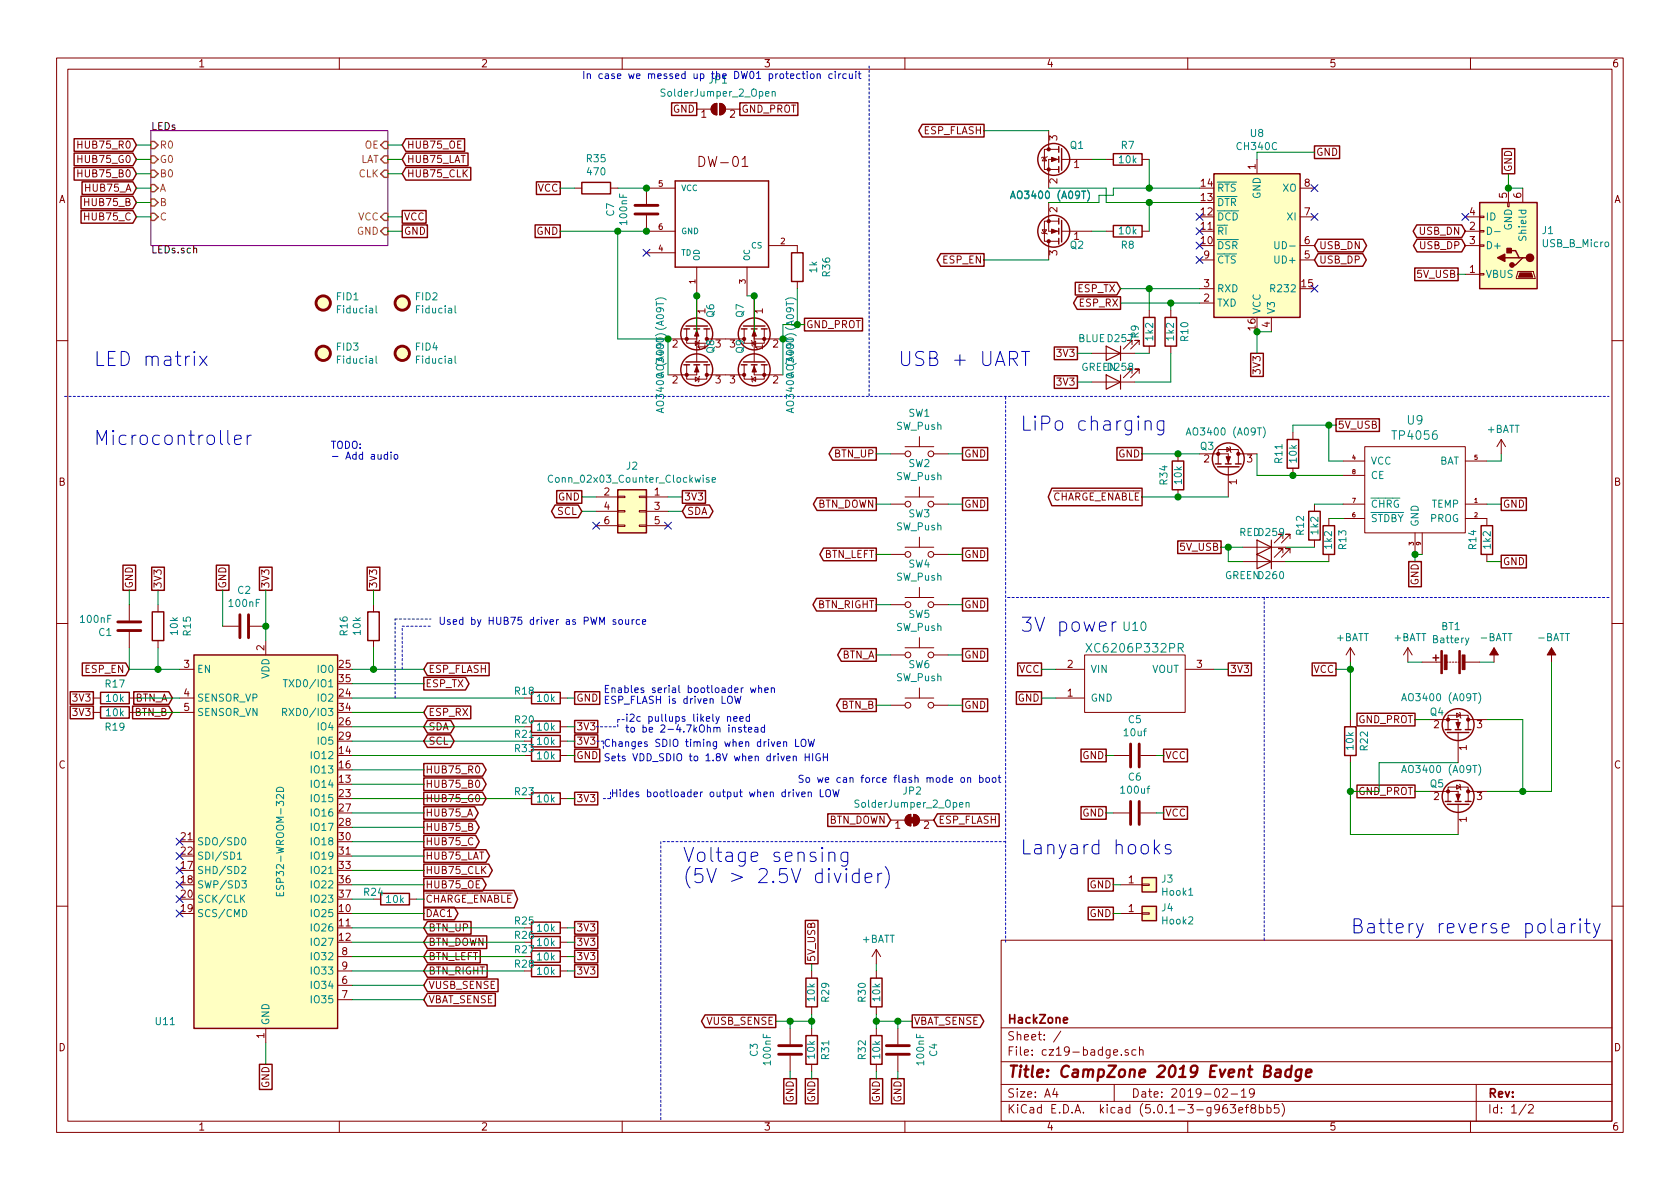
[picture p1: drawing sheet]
EESchema Schematic File Version 4
LIBS:cz19-badge-cache
EELAYER 26 0
EELAYER END
$Descr A4 11693 8268
encoding utf-8
Sheet 1 2
Title "CampZone 2019 Event Badge"
Date "2019-02-19"
Rev ""
Comp "HackZone"
Comment1 ""
Comment2 ""
Comment3 ""
Comment4 ""
$EndDescr
$Comp
L RF_Module:ESP32-WROOM-32D U11
U 1 1
P 1850 5850
F 0 "U11" H 1150 4600 50  0000 C CNN
F 1 "ESP32-WROOM-32D" V 1950 5850 50  0000 C CNN
F 2 "RF_Module:ESP32-WROOM-32" H 1850 4350 50  0001 C CNN
F 3 "https://www.espressif.com/sites/default/files/documentation/esp32-wroom-32d_esp32-wroom-32u_datasheet_en.pdf" H 1550 5900 50  0001 C CNN
	1    1850 5850
	1    0    0    -1  
$EndComp
Text GLabel 1850 4100 1    50   UnSpc ~ 0
3V3
Text GLabel 1850 7400 3    50   UnSpc ~ 0
GND
Wire Wire Line
	1850 7400 1850 7250
$Comp
L Device:R R15
U 1 1
P 1100 4350
F 0 "R15" V 893 4350 50  0000 C CNN
F 1 "10k" V 984 4350 50  0000 C CNN
F 2 "Resistor_SMD:R_0603_1608Metric" V 1030 4350 50  0001 C CNN
F 3 "~" H 1100 4350 50  0001 C CNN
	1    1100 4350
	-1   0    0    1   
$EndComp
Text GLabel 2950 4650 2    50   Input ~ 0
ESP_FLASH
$Comp
L Device:R R16
U 1 1
P 2600 4350
F 0 "R16" V 2393 4350 50  0000 C CNN
F 1 "10k" V 2484 4350 50  0000 C CNN
F 2 "Resistor_SMD:R_0603_1608Metric" V 2530 4350 50  0001 C CNN
F 3 "~" H 2600 4350 50  0001 C CNN
	1    2600 4350
	1    0    0    -1  
$EndComp
Wire Wire Line
	2600 4500 2600 4650
Connection ~ 2600 4650
Wire Wire Line
	2600 4650 2450 4650
Wire Wire Line
	1850 4100 1850 4350
Text GLabel 1100 4100 1    50   UnSpc ~ 0
3V3
Text GLabel 2600 4100 1    50   UnSpc ~ 0
3V3
Text GLabel 900  4650 0    50   Input ~ 0
ESP_EN
Wire Wire Line
	1100 4500 1100 4650
Connection ~ 1100 4650
Wire Wire Line
	1100 4650 1250 4650
$Comp
L Device:R R18
U 1 1
P 3800 4850
F 0 "R18" V 3750 4700 50  0000 C CNN
F 1 "10k" V 3800 4850 50  0000 C CNN
F 2 "Resistor_SMD:R_0603_1608Metric" V 3730 4850 50  0001 C CNN
F 3 "~" H 3800 4850 50  0001 C CNN
	1    3800 4850
	0    1    1    0   
$EndComp
Text GLabel 4000 4850 2    50   UnSpc ~ 0
GND
Wire Wire Line
	4000 4850 3950 4850
Text GLabel 2950 4750 2    50   Output ~ 0
ESP_TX
Text GLabel 2950 4950 2    50   Input ~ 0
ESP_RX
Wire Wire Line
	2950 4750 2450 4750
Wire Wire Line
	2450 4950 2950 4950
Text Notes 4250 5550 0    50   ~ 0
Hides bootloader output when driven LOW
Text Notes 4200 5200 0    50   ~ 0
Changes SDIO timing when driven LOW
Text Notes 4200 4900 0    50   ~ 0
Enables serial bootloader when\nESP_FLASH is driven LOW
$Comp
L Interface_USB:CH340G U8
U 1 1
P 8750 1700
F 0 "U8" H 8750 922 50  0000 C CNN
F 1 "CH340C" H 8750 1013 50  0000 C CNN
F 2 "Package_SO:SOIC-16_3.9x9.9mm_P1.27mm" H 8800 1150 50  0001 L CNN
F 3 "https://www.mpja.com/download/35227cpdata.pdf" H 8400 2500 50  0001 C CNN
	1    8750 1700
	-1   0    0    1   
$EndComp
NoConn ~ 9150 1300
NoConn ~ 9150 1500
Text GLabel 7800 2000 0    50   Input ~ 0
ESP_TX
Text GLabel 7800 2100 0    50   Output ~ 0
ESP_RX
Wire Wire Line
	8350 2000 8000 2000
Wire Wire Line
	7800 2100 8150 2100
Text GLabel 6850 1800 0    50   Output ~ 0
ESP_EN
Text GLabel 6850 900  0    50   Output ~ 0
ESP_FLASH
NoConn ~ 8350 1800
NoConn ~ 8350 1700
NoConn ~ 8350 1600
NoConn ~ 8350 1500
NoConn ~ 9150 2000
Wire Wire Line
	8850 2300 8750 2300
Text GLabel 8750 2450 3    50   UnSpc ~ 0
3V3
Wire Wire Line
	8750 2450 8750 2300
Connection ~ 8750 2300
$Comp
L Connector:USB_B_Micro J1
U 1 1
P 10500 1700
F 0 "J1" H 10271 1598 50  0000 R CNN
F 1 "USB_B_Micro" H 10271 1689 50  0000 R CNN
F 2 "Connector_USB:USB_Micro-B_Molex_47346-0001" H 10650 1650 50  0001 C CNN
F 3 "https://mouser.com/datasheet/2/276/0473460001_IO_CONNECTORS-229243.pdf" H 10650 1650 50  0001 C CNN
	1    10500 1700
	-1   0    0    1   
$EndComp
NoConn ~ 10200 1500
Text GLabel 10150 1900 0    50   UnSpc ~ 0
5V_USB
Wire Wire Line
	10150 1900 10200 1900
Wire Wire Line
	10600 1300 10500 1300
Text GLabel 10500 1200 1    50   UnSpc ~ 0
GND
Wire Wire Line
	10500 1200 10500 1300
Connection ~ 10500 1300
$Comp
L Device:R R7
U 1 1
P 7850 1100
F 0 "R7" V 7750 1100 50  0000 C CNN
F 1 "10k" V 7850 1100 50  0000 C CNN
F 2 "Resistor_SMD:R_0603_1608Metric" V 7780 1100 50  0001 C CNN
F 3 "~" H 7850 1100 50  0001 C CNN
	1    7850 1100
	0    1    1    0   
$EndComp
$Comp
L Device:R R8
U 1 1
P 7850 1600
F 0 "R8" V 7750 1600 50  0000 C CNN
F 1 "10k" V 7850 1600 50  0000 C CNN
F 2 "Resistor_SMD:R_0603_1608Metric" V 7780 1600 50  0001 C CNN
F 3 "~" H 7850 1600 50  0001 C CNN
	1    7850 1600
	0    -1   -1   0   
$EndComp
Wire Wire Line
	7700 1600 7600 1600
Wire Wire Line
	7600 1100 7700 1100
Wire Wire Line
	8000 1300 8000 1100
Wire Wire Line
	8000 1300 7750 1300
Wire Wire Line
	7750 1300 7750 1350
Wire Wire Line
	7750 1350 7650 1350
Wire Wire Line
	7650 1350 7650 1400
Connection ~ 8000 1300
Wire Wire Line
	7700 1300 7700 1400
Wire Wire Line
	7700 1400 8000 1400
Wire Wire Line
	8000 1400 8000 1600
Connection ~ 8000 1400
Wire Wire Line
	8000 1400 8350 1400
Wire Wire Line
	8000 1300 8350 1300
Text GLabel 7250 4650 0    50   UnSpc ~ 0
VCC
Wire Wire Line
	7250 4650 7350 4650
Text GLabel 8550 4650 2    50   UnSpc ~ 0
3V3
Text GLabel 7250 4850 0    50   UnSpc ~ 0
GND
Wire Wire Line
	2600 4100 2600 4200
$Comp
L Device:C C1
U 1 1
P 900 4350
F 0 "C1" H 1015 4396 50  0000 L CNN
F 1 "100nF" H 1015 4305 50  0000 L CNN
F 2 "Capacitor_SMD:C_0603_1608Metric" H 938 4200 50  0001 C CNN
F 3 "~" H 900 4350 50  0001 C CNN
	1    900  4350
	-1   0    0    1   
$EndComp
Wire Wire Line
	900  4500 900  4650
Text GLabel 900  4100 1    50   UnSpc ~ 0
GND
Wire Wire Line
	900  4100 900  4200
$Comp
L Device:C C2
U 1 1
P 1700 4350
F 0 "C2" V 1448 4350 50  0000 C CNN
F 1 "100nF" V 1539 4350 50  0000 C CNN
F 2 "Capacitor_SMD:C_0603_1608Metric" H 1738 4200 50  0001 C CNN
F 3 "~" H 1700 4350 50  0001 C CNN
	1    1700 4350
	0    1    1    0   
$EndComp
Connection ~ 1850 4350
Wire Wire Line
	1850 4350 1850 4450
Text GLabel 1550 4100 1    50   UnSpc ~ 0
GND
Wire Wire Line
	1550 4100 1550 4350
$Comp
L Transistor_FET:DMN2050L Q1
U 1 1
P 7400 1100
F 0 "Q1" H 7250 1200 50  0000 L CNN
F 1 "AO3400 (A09T)" H 7200 850 50  0000 L CNN
F 2 "Package_TO_SOT_SMD:SOT-23" H 7600 1025 50  0001 L CIN
F 3 "http://www.aosmd.com/pdfs/datasheet/ao3400.pdf" H 7400 1100 50  0001 L CNN
	1    7400 1100
	-1   0    0    -1  
$EndComp
Wire Wire Line
	7300 1300 7700 1300
$Comp
L Transistor_FET:DMN2050L Q2
U 1 1
P 7400 1600
F 0 "Q2" H 7250 1700 50  0000 L CNN
F 1 "AO3400 (A09T)" H 7200 1350 50  0000 L CNN
F 2 "Package_TO_SOT_SMD:SOT-23" H 7600 1525 50  0001 L CIN
F 3 "http://www.aosmd.com/pdfs/datasheet/ao3400.pdf" H 7400 1600 50  0001 L CNN
	1    7400 1600
	-1   0    0    1   
$EndComp
Wire Wire Line
	7300 1400 7650 1400
$Comp
L power:+BATT #PWR02
U 1 1
P 9400 4600
F 0 "#PWR02" H 9400 4450 50  0001 C CNN
F 1 "+BATT" H 9415 4773 50  0000 C CNN
F 2 "" H 9400 4600 50  0001 C CNN
F 3 "" H 9400 4600 50  0001 C CNN
	1    9400 4600
	1    0    0    -1  
$EndComp
$Comp
L power:-BATT #PWR05
U 1 1
P 10800 4600
F 0 "#PWR05" H 10800 4450 50  0001 C CNN
F 1 "-BATT" H 10815 4773 50  0000 C CNN
F 2 "" H 10800 4600 50  0001 C CNN
F 3 "" H 10800 4600 50  0001 C CNN
	1    10800 4600
	1    0    0    -1  
$EndComp
$Comp
L Transistor_FET:DMN2050L Q5
U 1 1
P 10150 5600
F 0 "Q5" V 10300 5400 50  0000 L CNN
F 1 "AO3400 (A09T)" V 10400 5200 50  0000 L CNN
F 2 "Package_TO_SOT_SMD:SOT-23" H 10350 5525 50  0001 L CIN
F 3 "http://www.aosmd.com/pdfs/datasheet/ao3400.pdf" H 10150 5600 50  0001 L CNN
	1    10150 5600
	0    1    -1   0   
$EndComp
Text GLabel 9850 5000 0    50   UnSpc ~ 0
GND_PROT
$Comp
L Transistor_FET:DMN2050L Q4
U 1 1
P 10150 5100
F 0 "Q4" V 10300 4900 50  0000 L CNN
F 1 "AO3400 (A09T)" V 10400 4700 50  0000 L CNN
F 2 "Package_TO_SOT_SMD:SOT-23" H 10350 5025 50  0001 L CIN
F 3 "http://www.aosmd.com/pdfs/datasheet/ao3400.pdf" H 10150 5100 50  0001 L CNN
	1    10150 5100
	0    1    -1   0   
$EndComp
Text GLabel 9850 5500 0    50   UnSpc ~ 0
GND_PROT
Wire Wire Line
	10350 5000 10600 5000
Wire Wire Line
	10600 5000 10600 5500
Wire Wire Line
	10600 5500 10800 5500
Wire Wire Line
	10600 5500 10350 5500
Connection ~ 10600 5500
Wire Wire Line
	9950 5000 9850 5000
Wire Wire Line
	9950 5500 9850 5500
Wire Wire Line
	10150 5300 9600 5300
Wire Wire Line
	9600 5300 9600 5500
Wire Wire Line
	9600 5500 9400 5500
Wire Wire Line
	9400 5500 9400 5800
Wire Wire Line
	10150 5800 9400 5800
Text GLabel 9300 4650 0    50   UnSpc ~ 0
VCC
$Comp
L Device:R R22
U 1 1
P 9400 5150
F 0 "R22" V 9300 5150 50  0000 C CNN
F 1 "10k" V 9400 5150 50  0000 C CNN
F 2 "Resistor_SMD:R_0603_1608Metric" V 9330 5150 50  0001 C CNN
F 3 "~" H 9400 5150 50  0001 C CNN
	1    9400 5150
	-1   0    0    1   
$EndComp
Wire Wire Line
	9300 4650 9400 4650
Wire Wire Line
	9400 4650 9400 4600
Connection ~ 9400 4650
Wire Wire Line
	10800 4600 10800 5500
Wire Wire Line
	9400 5300 9400 5500
Connection ~ 9400 5500
Wire Wire Line
	9400 4650 9400 5000
NoConn ~ 1250 5850
NoConn ~ 1250 5950
NoConn ~ 1250 6050
NoConn ~ 1250 6150
NoConn ~ 1250 6250
NoConn ~ 1250 6350
Wire Notes Line
	6050 450  6050 2750
Wire Notes Line
	7000 6550 7000 2750
Wire Notes Line
	11200 4150 7000 4150
Wire Notes Line
	450  2750 11200 2750
Text Notes 650  2550 0    98   ~ 0
LED matrix
Text Notes 6250 2550 0    98   ~ 0
USB + UART
Text Notes 7100 4400 0    98   ~ 0
3V power
Text Notes 9400 6500 0    98   ~ 0
Battery reverse polarity
Text Notes 650  3100 0    98   ~ 0
Microcontroller
Wire Wire Line
	1100 4100 1100 4200
Wire Wire Line
	900  4650 1100 4650
Wire Wire Line
	2600 4650 2950 4650
$Comp
L Device:Battery BT1
U 1 1
P 10100 4600
F 0 "BT1" V 10345 4600 50  0000 C CNN
F 1 "Battery" V 10254 4600 50  0000 C CNN
F 2 "LiPoHolder:BatteryHolder_Keystone_1042_1x18650" V 10100 4660 50  0001 C CNN
F 3 "~" V 10100 4660 50  0001 C CNN
	1    10100 4600
	0    -1   -1   0   
$EndComp
$Comp
L power:+BATT #PWR03
U 1 1
P 9800 4600
F 0 "#PWR03" H 9800 4450 50  0001 C CNN
F 1 "+BATT" H 9815 4773 50  0000 C CNN
F 2 "" H 9800 4600 50  0001 C CNN
F 3 "" H 9800 4600 50  0001 C CNN
	1    9800 4600
	1    0    0    -1  
$EndComp
$Comp
L power:-BATT #PWR04
U 1 1
P 10400 4600
F 0 "#PWR04" H 10400 4450 50  0001 C CNN
F 1 "-BATT" H 10415 4773 50  0000 C CNN
F 2 "" H 10400 4600 50  0001 C CNN
F 3 "" H 10400 4600 50  0001 C CNN
	1    10400 4600
	1    0    0    -1  
$EndComp
Wire Wire Line
	10400 4600 10300 4600
Wire Wire Line
	9900 4600 9800 4600
Text GLabel 10200 1600 0    50   BiDi ~ 0
USB_DN
Text GLabel 10200 1700 0    50   BiDi ~ 0
USB_DP
Text GLabel 9150 1700 2    50   BiDi ~ 0
USB_DN
Text GLabel 9150 1800 2    50   BiDi ~ 0
USB_DP
Text Notes 2300 3200 0    50   ~ 0
TODO:\n- Add audio
$Comp
L tp4056:TP4056 U9
U 1 1
P 9850 3450
F 0 "U9" H 9850 3987 60  0000 C CNN
F 1 "TP4056" H 9850 3881 60  0000 C CNN
F 2 "Package_SO:SOIC-8-1EP_3.9x4.9mm_P1.27mm_EP2.35x2.35mm" H 9850 3450 60  0001 C CNN
F 3 "https://dlnmh9ip6v2uc.cloudfront.net/datasheets/Prototyping/TP4056.pdf" H 9850 3450 60  0001 C CNN
	1    9850 3450
	1    0    0    -1  
$EndComp
Text GLabel 10450 3500 2    50   UnSpc ~ 0
GND
Wire Wire Line
	10450 3500 10350 3500
$Comp
L Device:R R14
U 1 1
P 10350 3750
F 0 "R14" V 10250 3750 50  0000 C CNN
F 1 "1k2" V 10350 3750 50  0000 C CNN
F 2 "Resistor_SMD:R_0603_1608Metric" V 10280 3750 50  0001 C CNN
F 3 "~" H 10350 3750 50  0001 C CNN
	1    10350 3750
	1    0    0    -1  
$EndComp
Text GLabel 10450 3900 2    50   UnSpc ~ 0
GND
Wire Wire Line
	10450 3900 10350 3900
$Comp
L power:+BATT #PWR01
U 1 1
P 10450 3150
F 0 "#PWR01" H 10450 3000 50  0001 C CNN
F 1 "+BATT" H 10465 3323 50  0000 C CNN
F 2 "" H 10450 3150 50  0001 C CNN
F 3 "" H 10450 3150 50  0001 C CNN
	1    10450 3150
	1    0    0    -1  
$EndComp
Wire Wire Line
	10450 3200 10350 3200
Text GLabel 9300 2950 2    50   UnSpc ~ 0
5V_USB
Wire Wire Line
	9250 3200 9350 3200
$Comp
L Device:LED D259
U 1 1
P 8800 3800
F 0 "D259" H 8750 3700 50  0000 C CNN
F 1 "RED" H 8900 3700 50  0000 C CNN
F 2 "LED_SMD:LED_0603_1608Metric" H 8800 3800 50  0001 C CNN
F 3 "~" H 8800 3800 50  0001 C CNN
	1    8800 3800
	-1   0    0    1   
$EndComp
$Comp
L Device:LED D260
U 1 1
P 8800 3900
F 0 "D260" H 8750 4000 50  0000 C CNN
F 1 "GREEN" H 8950 4000 50  0000 C CNN
F 2 "LED_SMD:LED_0603_1608Metric" H 8800 3900 50  0001 C CNN
F 3 "~" H 8800 3900 50  0001 C CNN
	1    8800 3900
	-1   0    0    1   
$EndComp
Wire Wire Line
	9250 3600 9350 3600
Wire Wire Line
	10450 3150 10450 3200
$Comp
L Device:R R13
U 1 1
P 9250 3750
F 0 "R13" V 9150 3750 50  0000 C CNN
F 1 "1k2" V 9250 3750 50  0000 C CNN
F 2 "Resistor_SMD:R_0603_1608Metric" V 9180 3750 50  0001 C CNN
F 3 "~" H 9250 3750 50  0001 C CNN
	1    9250 3750
	-1   0    0    -1  
$EndComp
$Comp
L Device:R R12
U 1 1
P 9150 3650
F 0 "R12" V 9050 3650 50  0000 C CNN
F 1 "1k2" V 9150 3650 50  0000 C CNN
F 2 "Resistor_SMD:R_0603_1608Metric" V 9080 3650 50  0001 C CNN
F 3 "~" H 9150 3650 50  0001 C CNN
	1    9150 3650
	1    0    0    -1  
$EndComp
Wire Wire Line
	9150 3500 9350 3500
Wire Wire Line
	8950 3800 9150 3800
Wire Wire Line
	9250 3900 8950 3900
Text GLabel 8500 3800 0    50   UnSpc ~ 0
5V_USB
Wire Wire Line
	8550 3800 8550 3900
Wire Wire Line
	8550 3900 8650 3900
Wire Wire Line
	8550 3800 8650 3800
Wire Wire Line
	8500 3800 8550 3800
Connection ~ 8550 3800
$Comp
L Device:R R11
U 1 1
P 9000 3150
F 0 "R11" V 8900 3150 50  0000 C CNN
F 1 "10k" V 9000 3150 50  0000 C CNN
F 2 "Resistor_SMD:R_0603_1608Metric" V 8930 3150 50  0001 C CNN
F 3 "~" H 9000 3150 50  0001 C CNN
	1    9000 3150
	1    0    0    -1  
$EndComp
Wire Wire Line
	9350 3300 9000 3300
Wire Wire Line
	9000 3000 9000 2950
Wire Wire Line
	9250 2950 9300 2950
Wire Wire Line
	9250 2950 9250 3200
Text GLabel 7950 3150 0    50   UnSpc ~ 0
GND
$Comp
L Transistor_FET:DMN2050L Q3
U 1 1
P 8550 3250
F 0 "Q3" V 8700 3050 50  0000 L CNN
F 1 "AO3400 (A09T)" V 8800 2950 50  0000 L CNN
F 2 "Package_TO_SOT_SMD:SOT-23" H 8750 3175 50  0001 L CIN
F 3 "http://www.aosmd.com/pdfs/datasheet/ao3400.pdf" H 8550 3250 50  0001 L CNN
	1    8550 3250
	0    1    -1   0   
$EndComp
Wire Wire Line
	8350 3150 8200 3150
Wire Wire Line
	9000 2950 9250 2950
Connection ~ 9250 2950
Wire Wire Line
	8750 3150 8750 3300
Wire Wire Line
	8750 3300 9000 3300
Connection ~ 9000 3300
Text GLabel 2950 6250 2    50   Output ~ 0
~CHARGE_ENABLE
$Comp
L Device:R R24
U 1 1
P 2750 6250
F 0 "R24" V 2700 6100 50  0000 C CNN
F 1 "10k" V 2750 6250 50  0000 C CNN
F 2 "Resistor_SMD:R_0603_1608Metric" V 2680 6250 50  0001 C CNN
F 3 "~" H 2750 6250 50  0001 C CNN
	1    2750 6250
	0    1    1    0   
$EndComp
Wire Wire Line
	2950 6250 2900 6250
Wire Wire Line
	2600 6250 2450 6250
Text GLabel 7950 3450 0    50   Output ~ 0
~CHARGE_ENABLE
Wire Wire Line
	7950 3450 8200 3450
Text Notes 7100 3000 0    98   ~ 0
LiPo charging
Wire Notes Line
	8800 4150 8800 6550
Text GLabel 2950 6850 2    50   Input ~ 0
VUSB_SENSE
Text GLabel 2950 6950 2    50   Input ~ 0
VBAT_SENSE
Wire Wire Line
	2450 6850 2950 6850
Wire Wire Line
	2950 6950 2450 6950
Text GLabel 5400 7100 0    50   Output ~ 0
VUSB_SENSE
Text GLabel 5650 6700 1    50   UnSpc ~ 0
5V_USB
$Comp
L Device:R R29
U 1 1
P 5650 6900
F 0 "R29" V 5550 6900 50  0000 C CNN
F 1 "10k" V 5650 6900 50  0000 C CNN
F 2 "Resistor_SMD:R_0603_1608Metric" V 5580 6900 50  0001 C CNN
F 3 "~" H 5650 6900 50  0001 C CNN
	1    5650 6900
	-1   0    0    1   
$EndComp
$Comp
L Device:R R31
U 1 1
P 5650 7300
F 0 "R31" V 5550 7300 50  0000 C CNN
F 1 "10k" V 5650 7300 50  0000 C CNN
F 2 "Resistor_SMD:R_0603_1608Metric" V 5580 7300 50  0001 C CNN
F 3 "~" H 5650 7300 50  0001 C CNN
	1    5650 7300
	-1   0    0    1   
$EndComp
Wire Wire Line
	5650 7050 5650 7100
Wire Wire Line
	5400 7100 5500 7100
Connection ~ 5650 7100
Wire Wire Line
	5650 7100 5650 7150
Text GLabel 5650 7500 3    50   UnSpc ~ 0
GND
Text GLabel 5500 7500 3    50   UnSpc ~ 0
GND
Wire Wire Line
	5650 7500 5650 7450
$Comp
L Device:C C3
U 1 1
P 5500 7300
F 0 "C3" V 5248 7300 50  0000 C CNN
F 1 "100nF" V 5339 7300 50  0000 C CNN
F 2 "Capacitor_SMD:C_0603_1608Metric" H 5538 7150 50  0001 C CNN
F 3 "~" H 5500 7300 50  0001 C CNN
	1    5500 7300
	1    0    0    -1  
$EndComp
Wire Wire Line
	5500 7150 5500 7100
Connection ~ 5500 7100
Wire Wire Line
	5500 7100 5650 7100
Wire Wire Line
	5500 7450 5500 7500
Text GLabel 6350 7100 2    50   Output ~ 0
VBAT_SENSE
$Comp
L Device:R R30
U 1 1
P 6100 6900
F 0 "R30" V 6000 6900 50  0000 C CNN
F 1 "10k" V 6100 6900 50  0000 C CNN
F 2 "Resistor_SMD:R_0603_1608Metric" V 6030 6900 50  0001 C CNN
F 3 "~" H 6100 6900 50  0001 C CNN
	1    6100 6900
	1    0    0    1   
$EndComp
$Comp
L Device:R R32
U 1 1
P 6100 7300
F 0 "R32" V 6000 7300 50  0000 C CNN
F 1 "10k" V 6100 7300 50  0000 C CNN
F 2 "Resistor_SMD:R_0603_1608Metric" V 6030 7300 50  0001 C CNN
F 3 "~" H 6100 7300 50  0001 C CNN
	1    6100 7300
	1    0    0    1   
$EndComp
Wire Wire Line
	6100 7050 6100 7100
Wire Wire Line
	6350 7100 6250 7100
Connection ~ 6100 7100
Wire Wire Line
	6100 7100 6100 7150
Text GLabel 6100 7500 3    50   UnSpc ~ 0
GND
Text GLabel 6250 7500 3    50   UnSpc ~ 0
GND
Wire Wire Line
	6100 7500 6100 7450
$Comp
L Device:C C4
U 1 1
P 6250 7300
F 0 "C4" V 5998 7300 50  0000 C CNN
F 1 "100nF" V 6089 7300 50  0000 C CNN
F 2 "Capacitor_SMD:C_0603_1608Metric" H 6288 7150 50  0001 C CNN
F 3 "~" H 6250 7300 50  0001 C CNN
	1    6250 7300
	-1   0    0    -1  
$EndComp
Wire Wire Line
	6250 7150 6250 7100
Connection ~ 6250 7100
Wire Wire Line
	6250 7100 6100 7100
Wire Wire Line
	6250 7450 6250 7500
$Comp
L power:+BATT #PWR06
U 1 1
P 6100 6700
F 0 "#PWR06" H 6100 6550 50  0001 C CNN
F 1 "+BATT" H 6115 6873 50  0000 C CNN
F 2 "" H 6100 6700 50  0001 C CNN
F 3 "" H 6100 6700 50  0001 C CNN
	1    6100 6700
	1    0    0    -1  
$EndComp
Text Notes 4750 6150 0    98   ~ 0
Voltage sensing\n(5V > 2.5V divider)
Wire Notes Line
	7000 5850 4600 5850
Wire Notes Line
	4600 5850 4600 7800
$Comp
L Device:R R9
U 1 1
P 8000 2300
F 0 "R9" V 7900 2300 50  0000 C CNN
F 1 "1k2" V 8000 2300 50  0000 C CNN
F 2 "Resistor_SMD:R_0603_1608Metric" V 7930 2300 50  0001 C CNN
F 3 "~" H 8000 2300 50  0001 C CNN
	1    8000 2300
	1    0    0    -1  
$EndComp
$Comp
L Device:R R10
U 1 1
P 8150 2300
F 0 "R10" V 8050 2300 50  0000 C CNN
F 1 "1k2" V 8150 2300 50  0000 C CNN
F 2 "Resistor_SMD:R_0603_1608Metric" V 8080 2300 50  0001 C CNN
F 3 "~" H 8150 2300 50  0001 C CNN
	1    8150 2300
	-1   0    0    1   
$EndComp
Wire Wire Line
	8000 2150 8000 2000
Connection ~ 8000 2000
Wire Wire Line
	8000 2000 7800 2000
Wire Wire Line
	8150 2150 8150 2100
Connection ~ 8150 2100
Wire Wire Line
	8150 2100 8350 2100
$Comp
L Device:LED D257
U 1 1
P 7750 2450
F 0 "D257" H 7700 2350 50  0000 C CNN
F 1 "BLUE" H 7900 2350 50  0000 C CNN
F 2 "LED_SMD:LED_0603_1608Metric" H 7750 2450 50  0001 C CNN
F 3 "~" H 7750 2450 50  0001 C CNN
	1    7750 2450
	-1   0    0    1   
$EndComp
Wire Wire Line
	7900 2450 8000 2450
$Comp
L Device:LED D258
U 1 1
P 7750 2650
F 0 "D258" H 7700 2550 50  0000 C CNN
F 1 "GREEN" H 7850 2550 50  0000 C CNN
F 2 "LED_SMD:LED_0603_1608Metric" H 7750 2650 50  0001 C CNN
F 3 "~" H 7750 2650 50  0001 C CNN
	1    7750 2650
	-1   0    0    1   
$EndComp
Wire Wire Line
	7900 2650 8150 2650
Wire Wire Line
	8150 2650 8150 2450
Text GLabel 7500 2450 0    50   UnSpc ~ 0
3V3
Text GLabel 7500 2650 0    50   UnSpc ~ 0
3V3
Wire Wire Line
	7500 2650 7600 2650
Wire Wire Line
	7600 2450 7500 2450
Wire Wire Line
	6100 6750 6100 6700
Wire Wire Line
	5650 6750 5650 6700
Text GLabel 2950 6450 2    50   Input ~ 0
BTN_UP
Text GLabel 2950 6550 2    50   Input ~ 0
BTN_DOWN
$Comp
L Device:R R25
U 1 1
P 3800 6450
F 0 "R25" V 3750 6300 50  0000 C CNN
F 1 "10k" V 3800 6450 50  0000 C CNN
F 2 "Resistor_SMD:R_0603_1608Metric" V 3730 6450 50  0001 C CNN
F 3 "~" H 3800 6450 50  0001 C CNN
	1    3800 6450
	0    1    1    0   
$EndComp
$Comp
L Device:R R26
U 1 1
P 3800 6550
F 0 "R26" V 3750 6400 50  0000 C CNN
F 1 "10k" V 3800 6550 50  0000 C CNN
F 2 "Resistor_SMD:R_0603_1608Metric" V 3730 6550 50  0001 C CNN
F 3 "~" H 3800 6550 50  0001 C CNN
	1    3800 6550
	0    1    1    0   
$EndComp
Text GLabel 4000 6450 2    50   UnSpc ~ 0
3V3
Wire Wire Line
	4000 6450 3950 6450
Text GLabel 4000 6550 2    50   UnSpc ~ 0
3V3
Wire Wire Line
	4000 6550 3950 6550
Text GLabel 2950 6650 2    50   Input ~ 0
BTN_LEFT
Text GLabel 2950 6750 2    50   Input ~ 0
BTN_RIGHT
Wire Wire Line
	2450 6450 3650 6450
Wire Wire Line
	2450 6550 3650 6550
$Comp
L Device:R R27
U 1 1
P 3800 6650
F 0 "R27" V 3750 6500 50  0000 C CNN
F 1 "10k" V 3800 6650 50  0000 C CNN
F 2 "Resistor_SMD:R_0603_1608Metric" V 3730 6650 50  0001 C CNN
F 3 "~" H 3800 6650 50  0001 C CNN
	1    3800 6650
	0    1    1    0   
$EndComp
$Comp
L Device:R R28
U 1 1
P 3800 6750
F 0 "R28" V 3750 6600 50  0000 C CNN
F 1 "10k" V 3800 6750 50  0000 C CNN
F 2 "Resistor_SMD:R_0603_1608Metric" V 3730 6750 50  0001 C CNN
F 3 "~" H 3800 6750 50  0001 C CNN
	1    3800 6750
	0    1    1    0   
$EndComp
Text GLabel 4000 6650 2    50   UnSpc ~ 0
3V3
Wire Wire Line
	4000 6650 3950 6650
Text GLabel 4000 6750 2    50   UnSpc ~ 0
3V3
Wire Wire Line
	4000 6750 3950 6750
Wire Wire Line
	2450 6650 3650 6650
Wire Wire Line
	2450 6750 3650 6750
Text GLabel 1200 4850 0    50   Input ~ 0
BTN_A
Text GLabel 1200 4950 0    50   Input ~ 0
BTN_B
$Comp
L Device:R R17
U 1 1
P 800 4850
F 0 "R17" V 700 4850 50  0000 C CNN
F 1 "10k" V 800 4850 50  0000 C CNN
F 2 "Resistor_SMD:R_0603_1608Metric" V 730 4850 50  0001 C CNN
F 3 "~" H 800 4850 50  0001 C CNN
	1    800  4850
	0    1    1    0   
$EndComp
$Comp
L Device:R R19
U 1 1
P 800 4950
F 0 "R19" V 900 4950 50  0000 C CNN
F 1 "10k" V 800 4950 50  0000 C CNN
F 2 "Resistor_SMD:R_0603_1608Metric" V 730 4950 50  0001 C CNN
F 3 "~" H 800 4950 50  0001 C CNN
	1    800  4950
	0    1    1    0   
$EndComp
Text GLabel 650  4850 0    50   UnSpc ~ 0
3V3
Text GLabel 650  4950 0    50   UnSpc ~ 0
3V3
Text GLabel 2950 6350 2    50   Output ~ 0
DAC1
Wire Wire Line
	2950 6350 2450 6350
$Comp
L Switch:SW_Push SW1
U 1 1
P 6400 3150
F 0 "SW1" H 6400 3435 50  0000 C CNN
F 1 "SW_Push" H 6400 3344 50  0000 C CNN
F 2 "Button_Switch_SMD:SW_SPST_B3S-1000" H 6400 3350 50  0001 C CNN
F 3 "~" H 6400 3350 50  0001 C CNN
	1    6400 3150
	1    0    0    -1  
$EndComp
Text GLabel 6700 3150 2    50   UnSpc ~ 0
GND
Wire Wire Line
	6700 3150 6600 3150
Text GLabel 6100 3150 0    50   Output ~ 0
BTN_UP
Wire Wire Line
	6100 3150 6200 3150
$Comp
L Switch:SW_Push SW2
U 1 1
P 6400 3500
F 0 "SW2" H 6400 3785 50  0000 C CNN
F 1 "SW_Push" H 6400 3694 50  0000 C CNN
F 2 "Button_Switch_SMD:SW_SPST_B3S-1000" H 6400 3700 50  0001 C CNN
F 3 "~" H 6400 3700 50  0001 C CNN
	1    6400 3500
	1    0    0    -1  
$EndComp
Text GLabel 6700 3500 2    50   UnSpc ~ 0
GND
Wire Wire Line
	6700 3500 6600 3500
Text GLabel 6100 3500 0    50   Output ~ 0
BTN_DOWN
Wire Wire Line
	6100 3500 6200 3500
$Comp
L Switch:SW_Push SW3
U 1 1
P 6400 3850
F 0 "SW3" H 6400 4135 50  0000 C CNN
F 1 "SW_Push" H 6400 4044 50  0000 C CNN
F 2 "Button_Switch_SMD:SW_SPST_B3S-1000" H 6400 4050 50  0001 C CNN
F 3 "~" H 6400 4050 50  0001 C CNN
	1    6400 3850
	1    0    0    -1  
$EndComp
Text GLabel 6700 3850 2    50   UnSpc ~ 0
GND
Wire Wire Line
	6700 3850 6600 3850
Text GLabel 6100 3850 0    50   Output ~ 0
BTN_LEFT
Wire Wire Line
	6100 3850 6200 3850
$Comp
L Switch:SW_Push SW4
U 1 1
P 6400 4200
F 0 "SW4" H 6400 4485 50  0000 C CNN
F 1 "SW_Push" H 6400 4394 50  0000 C CNN
F 2 "Button_Switch_SMD:SW_SPST_B3S-1000" H 6400 4400 50  0001 C CNN
F 3 "~" H 6400 4400 50  0001 C CNN
	1    6400 4200
	1    0    0    -1  
$EndComp
Text GLabel 6700 4200 2    50   UnSpc ~ 0
GND
Wire Wire Line
	6700 4200 6600 4200
Text GLabel 6100 4200 0    50   Output ~ 0
BTN_RIGHT
Wire Wire Line
	6100 4200 6200 4200
$Comp
L Switch:SW_Push SW5
U 1 1
P 6400 4550
F 0 "SW5" H 6400 4835 50  0000 C CNN
F 1 "SW_Push" H 6400 4744 50  0000 C CNN
F 2 "Button_Switch_SMD:SW_SPST_B3S-1000" H 6400 4750 50  0001 C CNN
F 3 "~" H 6400 4750 50  0001 C CNN
	1    6400 4550
	1    0    0    -1  
$EndComp
Text GLabel 6700 4550 2    50   UnSpc ~ 0
GND
Wire Wire Line
	6700 4550 6600 4550
Text GLabel 6100 4550 0    50   Output ~ 0
BTN_A
Wire Wire Line
	6100 4550 6200 4550
$Comp
L Switch:SW_Push SW6
U 1 1
P 6400 4900
F 0 "SW6" H 6400 5185 50  0000 C CNN
F 1 "SW_Push" H 6400 5094 50  0000 C CNN
F 2 "Button_Switch_SMD:SW_SPST_B3S-1000" H 6400 5100 50  0001 C CNN
F 3 "~" H 6400 5100 50  0001 C CNN
	1    6400 4900
	1    0    0    -1  
$EndComp
Text GLabel 6700 4900 2    50   UnSpc ~ 0
GND
Wire Wire Line
	6700 4900 6600 4900
Text GLabel 6100 4900 0    50   Output ~ 0
BTN_B
Wire Wire Line
	6100 4900 6200 4900
Text GLabel 9850 3900 3    50   UnSpc ~ 0
GND
Wire Wire Line
	9850 3900 9850 3850
Wire Wire Line
	9850 3850 9900 3850
Connection ~ 9850 3850
Text GLabel 2950 5450 2    50   Output ~ 0
HUB75_B0
Text GLabel 9150 1050 2    50   UnSpc ~ 0
GND
Wire Wire Line
	8750 1050 8750 1100
Wire Wire Line
	9150 1050 8750 1050
$Comp
L Connector_Generic:Conn_01x01 J3
U 1 1
P 8000 6150
F 0 "J3" H 8080 6192 50  0000 L CNN
F 1 "Hook1" H 8080 6101 50  0000 L CNN
F 2 "TestPoint:TestPoint_Keystone_5019_Minature" H 8000 6150 50  0001 C CNN
F 3 "~" H 8000 6150 50  0001 C CNN
	1    8000 6150
	1    0    0    -1  
$EndComp
Text GLabel 7750 6150 0    50   UnSpc ~ 0
GND
Wire Wire Line
	7750 6150 7800 6150
$Comp
L Connector_Generic:Conn_01x01 J4
U 1 1
P 8000 6350
F 0 "J4" H 8080 6392 50  0000 L CNN
F 1 "Hook2" H 8080 6301 50  0000 L CNN
F 2 "TestPoint:TestPoint_Keystone_5019_Minature" H 8000 6350 50  0001 C CNN
F 3 "~" H 8000 6350 50  0001 C CNN
	1    8000 6350
	1    0    0    -1  
$EndComp
Text GLabel 7750 6350 0    50   UnSpc ~ 0
GND
Wire Wire Line
	7750 6350 7800 6350
Text Notes 7100 5950 0    98   ~ 0
Lanyard hooks
Wire Wire Line
	6850 900  7300 900 
Wire Wire Line
	6850 1800 7300 1800
Text GLabel 2950 5750 2    50   Output ~ 0
HUB75_B
Text Notes 4350 5100 0    50   ~ 0
i2c pullups likely need\nto be 2-4.7kOhm instead
Text GLabel 2950 5350 2    50   Output ~ 0
HUB75_R0
Wire Wire Line
	2450 4850 3650 4850
$Sheet
S 1050 900  1650 800 
U 5C6C6B0C
F0 "LEDs" 50
F1 "LEDs.sch" 50
F2 "VCC" I R 2700 1500 50 
F3 "GND" I R 2700 1600 50 
F4 "OE" I R 2700 1000 50 
F5 "R0" I L 1050 1000 50 
F6 "G0" I L 1050 1100 50 
F7 "B0" I L 1050 1200 50 
F8 "A" I L 1050 1300 50 
F9 "B" I L 1050 1400 50 
F10 "C" I L 1050 1500 50 
F11 "LAT" I R 2700 1100 50 
F12 "CLK" I R 2700 1200 50 
$EndSheet
Text GLabel 2800 1500 2    50   UnSpc ~ 0
VCC
Wire Wire Line
	2800 1500 2700 1500
Text GLabel 2800 1600 2    50   UnSpc ~ 0
GND
Wire Wire Line
	2800 1600 2700 1600
$Comp
L Device:R R23
U 1 1
P 3800 5550
F 0 "R23" V 3750 5400 50  0000 C CNN
F 1 "10k" V 3800 5550 50  0000 C CNN
F 2 "Resistor_SMD:R_0603_1608Metric" V 3730 5550 50  0001 C CNN
F 3 "~" H 3800 5550 50  0001 C CNN
	1    3800 5550
	0    1    1    0   
$EndComp
Text GLabel 4000 5550 2    50   UnSpc ~ 0
3V3
Wire Wire Line
	4000 5550 3950 5550
Wire Wire Line
	2450 5550 3650 5550
Wire Notes Line
	4200 5550 4250 5550
Wire Notes Line
	4250 5550 4250 5500
Text GLabel 2950 5550 2    50   Output ~ 0
HUB75_G0
Text GLabel 950  1000 0    50   Input ~ 0
HUB75_R0
Text GLabel 950  1100 0    50   Input ~ 0
HUB75_G0
Text GLabel 950  1200 0    50   Input ~ 0
HUB75_B0
Text GLabel 2950 5650 2    50   Output ~ 0
HUB75_A
$Comp
L Device:R R21
U 1 1
P 3800 5150
F 0 "R21" V 3750 5000 50  0000 C CNN
F 1 "10k" V 3800 5150 50  0000 C CNN
F 2 "Resistor_SMD:R_0603_1608Metric" V 3730 5150 50  0001 C CNN
F 3 "~" H 3800 5150 50  0001 C CNN
	1    3800 5150
	0    1    1    0   
$EndComp
Text GLabel 4000 5150 2    50   UnSpc ~ 0
3V3
Wire Wire Line
	4000 5150 3950 5150
Wire Wire Line
	2450 5150 3650 5150
Wire Notes Line
	4200 5200 4200 5150
Wire Notes Line
	4200 5150 4150 5150
Text GLabel 2950 5050 2    50   BiDi ~ 0
SDA
$Comp
L Device:R R20
U 1 1
P 3800 5050
F 0 "R20" V 3750 4900 50  0000 C CNN
F 1 "10k" V 3800 5050 50  0000 C CNN
F 2 "Resistor_SMD:R_0603_1608Metric" V 3730 5050 50  0001 C CNN
F 3 "~" H 3800 5050 50  0001 C CNN
	1    3800 5050
	0    1    1    0   
$EndComp
Text GLabel 4000 5050 2    50   UnSpc ~ 0
3V3
Wire Wire Line
	4000 5050 3950 5050
Wire Wire Line
	2450 5050 3650 5050
Wire Wire Line
	2950 5750 2450 5750
Text GLabel 2950 5850 2    50   Output ~ 0
HUB75_C
Wire Wire Line
	2950 5850 2450 5850
Wire Wire Line
	950  4850 1250 4850
Wire Wire Line
	950  4950 1250 4950
Text Notes 4200 5300 0    50   ~ 0
Sets VDD_SDIO to 1.8V when driven HIGH
Wire Wire Line
	2950 5650 2450 5650
Wire Wire Line
	2450 5450 2950 5450
Wire Wire Line
	2950 5350 2450 5350
Text GLabel 2950 6050 2    50   Output ~ 0
HUB75_CLK
Text GLabel 2950 5950 2    50   Output ~ 0
HUB75_LAT
Wire Wire Line
	2950 6050 2450 6050
Text GLabel 2950 6150 2    50   Output ~ 0
HUB75_OE
Wire Wire Line
	2950 6150 2450 6150
Wire Wire Line
	2950 5950 2450 5950
Text GLabel 2950 5150 2    50   BiDi ~ 0
SCL
Wire Notes Line
	4150 5050 4300 5050
Wire Notes Line
	4300 5050 4300 5000
Wire Notes Line
	4300 5000 4350 5000
Text GLabel 950  1300 0    50   Input ~ 0
HUB75_A
Text GLabel 950  1400 0    50   Input ~ 0
HUB75_B
Text GLabel 950  1500 0    50   Input ~ 0
HUB75_C
Text GLabel 2800 1000 2    50   Input ~ 0
HUB75_OE
Text GLabel 2800 1100 2    50   Input ~ 0
HUB75_LAT
Text GLabel 2800 1200 2    50   Input ~ 0
HUB75_CLK
Wire Wire Line
	2800 1200 2700 1200
Wire Wire Line
	2700 1100 2800 1100
Wire Wire Line
	2800 1000 2700 1000
Wire Wire Line
	950  1000 1050 1000
Wire Wire Line
	1050 1100 950  1100
Wire Wire Line
	950  1200 1050 1200
Wire Wire Line
	1050 1300 950  1300
Wire Wire Line
	950  1400 1050 1400
Wire Wire Line
	1050 1500 950  1500
$Comp
L tm-kicad-lib:XC6206 U10
U 1 1
P 7900 4750
F 0 "U10" H 7900 5150 60  0000 C CNN
F 1 "XC6206P332PR" H 7900 5000 60  0000 C CNN
F 2 "Package_TO_SOT_SMD:SOT-89-3" H 7900 4750 60  0001 C CNN
F 3 "https://www.torexsemi.com/file/xc6206/XC6206.pdf" H 7900 4500 60  0001 C CNN
	1    7900 4750
	1    0    0    -1  
$EndComp
Wire Wire Line
	7250 4850 7350 4850
Wire Wire Line
	8550 4650 8450 4650
$Comp
L Device:R R33
U 1 1
P 3800 5250
F 0 "R33" V 3750 5100 50  0000 C CNN
F 1 "10k" V 3800 5250 50  0000 C CNN
F 2 "Resistor_SMD:R_0603_1608Metric" V 3730 5250 50  0001 C CNN
F 3 "~" H 3800 5250 50  0001 C CNN
	1    3800 5250
	0    1    1    0   
$EndComp
Text GLabel 4000 5250 2    50   UnSpc ~ 0
GND
Wire Wire Line
	4000 5250 3950 5250
Wire Wire Line
	2450 5250 3650 5250
Text Notes 3050 4350 0    50   ~ 0
Used by HUB75 driver as PWM source
Wire Notes Line
	2750 4850 2750 4300
Wire Notes Line
	2750 4300 3000 4300
Wire Notes Line
	2800 4650 2800 4350
Wire Notes Line
	2800 4350 3000 4350
$Comp
L Connector_Generic:Conn_02x03_Odd_Even J2
U 1 1
P 4450 3550
F 0 "J2" H 4500 3867 50  0000 C CNN
F 1 "Conn_02x03_Counter_Clockwise" H 4500 3776 50  0000 C CNN
F 2 "Connector_PinSocket_2.54mm:PinSocket_2x03_P2.54mm_Vertical_SMD" H 4450 3550 50  0001 C CNN
F 3 "~" H 4450 3550 50  0001 C CNN
	1    4450 3550
	-1   0    0    -1  
$EndComp
Text GLabel 4050 3450 0    50   UnSpc ~ 0
GND
Wire Wire Line
	4750 3450 4650 3450
Text GLabel 4050 3550 0    50   BiDi ~ 0
SCL
Wire Wire Line
	4750 3550 4650 3550
NoConn ~ 4650 3650
NoConn ~ 4150 3650
Text GLabel 4750 3450 2    50   UnSpc ~ 0
3V3
Wire Wire Line
	4050 3450 4150 3450
Text GLabel 4750 3550 2    50   BiDi ~ 0
SDA
Wire Wire Line
	4050 3550 4150 3550
$Comp
L Device:C C5
U 1 1
P 7900 5250
F 0 "C5" V 7648 5250 50  0000 C CNN
F 1 "10uf" V 7739 5250 50  0000 C CNN
F 2 "Capacitor_SMD:C_1206_3216Metric" H 7938 5100 50  0001 C CNN
F 3 "~" H 7900 5250 50  0001 C CNN
	1    7900 5250
	0    1    1    0   
$EndComp
Text GLabel 7700 5250 0    50   UnSpc ~ 0
GND
Wire Wire Line
	7700 5250 7750 5250
Text GLabel 8100 5250 2    50   UnSpc ~ 0
VCC
Wire Wire Line
	8100 5250 8050 5250
$Comp
L Device:C C6
U 1 1
P 7900 5650
F 0 "C6" V 7648 5650 50  0000 C CNN
F 1 "100uf" V 7739 5650 50  0000 C CNN
F 2 "Capacitor_SMD:CP_Elec_6.3x5.4" H 7938 5500 50  0001 C CNN
F 3 "~" H 7900 5650 50  0001 C CNN
	1    7900 5650
	0    1    1    0   
$EndComp
Text GLabel 7700 5650 0    50   UnSpc ~ 0
GND
Wire Wire Line
	7700 5650 7750 5650
Text GLabel 8100 5650 2    50   UnSpc ~ 0
VCC
Wire Wire Line
	8100 5650 8050 5650
$Comp
L Mechanical:Fiducial FID1
U 1 1
P 2250 2100
F 0 "FID1" H 2335 2146 50  0000 L CNN
F 1 "Fiducial" H 2335 2055 50  0000 L CNN
F 2 "Fiducial:Fiducial_0.5mm_Mask1mm" H 2250 2100 50  0001 C CNN
F 3 "~" H 2250 2100 50  0001 C CNN
	1    2250 2100
	1    0    0    -1  
$EndComp
$Comp
L Mechanical:Fiducial FID2
U 1 1
P 2800 2100
F 0 "FID2" H 2885 2146 50  0000 L CNN
F 1 "Fiducial" H 2885 2055 50  0000 L CNN
F 2 "Fiducial:Fiducial_0.5mm_Mask1mm" H 2800 2100 50  0001 C CNN
F 3 "~" H 2800 2100 50  0001 C CNN
	1    2800 2100
	1    0    0    -1  
$EndComp
$Comp
L Mechanical:Fiducial FID4
U 1 1
P 2800 2450
F 0 "FID4" H 2885 2496 50  0000 L CNN
F 1 "Fiducial" H 2885 2405 50  0000 L CNN
F 2 "Fiducial:Fiducial_0.5mm_Mask1mm" H 2800 2450 50  0001 C CNN
F 3 "~" H 2800 2450 50  0001 C CNN
	1    2800 2450
	1    0    0    -1  
$EndComp
$Comp
L Mechanical:Fiducial FID3
U 1 1
P 2250 2450
F 0 "FID3" H 2335 2496 50  0000 L CNN
F 1 "Fiducial" H 2335 2405 50  0000 L CNN
F 2 "Fiducial:Fiducial_0.5mm_Mask1mm" H 2250 2450 50  0001 C CNN
F 3 "~" H 2250 2450 50  0001 C CNN
	1    2250 2450
	1    0    0    -1  
$EndComp
$Comp
L Device:R R34
U 1 1
P 8200 3300
F 0 "R34" V 8100 3300 50  0000 C CNN
F 1 "10k" V 8200 3300 50  0000 C CNN
F 2 "Resistor_SMD:R_0603_1608Metric" V 8130 3300 50  0001 C CNN
F 3 "~" H 8200 3300 50  0001 C CNN
	1    8200 3300
	1    0    0    -1  
$EndComp
Connection ~ 8200 3150
Wire Wire Line
	8200 3150 7950 3150
Connection ~ 8200 3450
Wire Wire Line
	8200 3450 8550 3450
$Comp
L DW-01:DW-01 U12
U 1 1
P 5050 1550
F 0 "U12" H 5050 1550 50  0001 L BNN
F 1 "DW-01" H 5050 1550 50  0001 L BNN
F 2 "Package_TO_SOT_SMD:SOT-23-6" H 5050 1550 50  0001 L BNN
F 3 "1808 Murata Electronics" H 5050 1550 50  0001 L BNN
F 4 "Murata Electronics" H 5050 1550 50  0001 L BNN "Field4"
F 5 "None" H 5050 1550 50  0001 L BNN "Field5"
F 6 "Unavailable" H 5050 1550 50  0001 L BNN "Field6"
F 7 "Eldon Vloerstaande kasten DW - DW01" H 5050 1550 50  0001 L BNN "Field7"
F 8 "DW01" H 5050 1550 50  0001 L BNN "Field8"
	1    5050 1550
	1    0    0    -1  
$EndComp
Text GLabel 5600 2250 2    50   UnSpc ~ 0
GND_PROT
$Comp
L Device:R R35
U 1 1
P 4150 1300
F 0 "R35" V 3943 1300 50  0000 C CNN
F 1 "470" V 4034 1300 50  0000 C CNN
F 2 "Resistor_SMD:R_0603_1608Metric" V 4080 1300 50  0001 C CNN
F 3 "~" H 4150 1300 50  0001 C CNN
	1    4150 1300
	0    1    1    0   
$EndComp
Text GLabel 3900 1300 0    50   UnSpc ~ 0
VCC
Wire Wire Line
	3900 1300 4000 1300
Wire Wire Line
	4300 1300 4500 1300
$Comp
L Device:C C7
U 1 1
P 4500 1450
F 0 "C7" V 4248 1450 50  0000 C CNN
F 1 "100nF" V 4339 1450 50  0000 C CNN
F 2 "Capacitor_SMD:C_0603_1608Metric" H 4538 1300 50  0001 C CNN
F 3 "~" H 4500 1450 50  0001 C CNN
	1    4500 1450
	1    0    0    -1  
$EndComp
Connection ~ 4500 1300
NoConn ~ 4500 1750
$Comp
L Transistor_FET:DMN2050L Q6
U 1 1
P 4850 2250
F 0 "Q6" H 4700 2350 50  0000 L CNN
F 1 "AO3400 (A09T)" H 4650 2000 50  0000 L CNN
F 2 "Package_TO_SOT_SMD:SOT-23" H 5050 2175 50  0001 L CIN
F 3 "http://www.aosmd.com/pdfs/datasheet/ao3400.pdf" H 4850 2250 50  0001 L CNN
	1    4850 2250
	0    1    1    0   
$EndComp
$Comp
L Transistor_FET:DMN2050L Q7
U 1 1
P 5250 2250
F 0 "Q7" H 5100 2350 50  0000 L CNN
F 1 "AO3400 (A09T)" H 5050 2000 50  0000 L CNN
F 2 "Package_TO_SOT_SMD:SOT-23" H 5450 2175 50  0001 L CIN
F 3 "http://www.aosmd.com/pdfs/datasheet/ao3400.pdf" H 5250 2250 50  0001 L CNN
	1    5250 2250
	0    -1   1    0   
$EndComp
Wire Wire Line
	5250 2050 5200 2050
Wire Wire Line
	5450 2350 5450 2250
Wire Wire Line
	5450 2250 5550 2250
Text GLabel 3900 1600 0    50   UnSpc ~ 0
GND
$Comp
L Device:R R36
U 1 1
P 5550 1850
F 0 "R36" V 5343 1850 50  0000 C CNN
F 1 "1k" V 5434 1850 50  0000 C CNN
F 2 "Resistor_SMD:R_0603_1608Metric" V 5480 1850 50  0001 C CNN
F 3 "~" H 5550 1850 50  0001 C CNN
	1    5550 1850
	-1   0    0    1   
$EndComp
Wire Wire Line
	5550 2000 5550 2250
Connection ~ 5550 2250
Wire Wire Line
	5550 2250 5600 2250
Wire Wire Line
	3900 1600 4300 1600
Connection ~ 4500 1600
Wire Wire Line
	4300 2350 4300 1600
Wire Wire Line
	4300 2350 4650 2350
Connection ~ 4300 1600
Wire Wire Line
	4300 1600 4500 1600
$Comp
L Transistor_FET:DMN2050L Q8
U 1 1
P 4850 2500
F 0 "Q8" H 4700 2600 50  0000 L CNN
F 1 "AO3400 (A09T)" H 4650 2250 50  0000 L CNN
F 2 "Package_TO_SOT_SMD:SOT-23" H 5050 2425 50  0001 L CIN
F 3 "http://www.aosmd.com/pdfs/datasheet/ao3400.pdf" H 4850 2500 50  0001 L CNN
	1    4850 2500
	0    1    1    0   
$EndComp
$Comp
L Transistor_FET:DMN2050L Q9
U 1 1
P 5250 2500
F 0 "Q9" H 5100 2600 50  0000 L CNN
F 1 "AO3400 (A09T)" H 5050 2250 50  0000 L CNN
F 2 "Package_TO_SOT_SMD:SOT-23" H 5450 2425 50  0001 L CIN
F 3 "http://www.aosmd.com/pdfs/datasheet/ao3400.pdf" H 5250 2500 50  0001 L CNN
	1    5250 2500
	0    -1   1    0   
$EndComp
Wire Wire Line
	4850 2300 4850 2050
Connection ~ 4850 2050
Wire Wire Line
	5250 2300 5250 2050
Connection ~ 5250 2050
Wire Wire Line
	4650 2600 4650 2350
Connection ~ 4650 2350
Wire Wire Line
	5450 2600 5450 2350
Connection ~ 5450 2350
$Comp
L Jumper:SolderJumper_2_Open JP1
U 1 1
P 5000 750
F 0 "JP1" H 5000 955 50  0000 C CNN
F 1 "SolderJumper_2_Open" H 5000 864 50  0000 C CNN
F 2 "Jumper:SolderJumper-2_P1.3mm_Open_RoundedPad1.0x1.5mm" H 5000 750 50  0001 C CNN
F 3 "~" H 5000 750 50  0001 C CNN
	1    5000 750 
	1    0    0    -1  
$EndComp
Text GLabel 4850 750  0    50   UnSpc ~ 0
GND
Text GLabel 5150 750  2    50   UnSpc ~ 0
GND_PROT
Text Notes 4050 550  0    50   ~ 0
In case we messed up the DW01 protection circuit
Text GLabel 6500 5700 2    50   Input ~ 0
ESP_FLASH
$Comp
L Jumper:SolderJumper_2_Bridged JP2
U 1 1
P 6350 5700
F 0 "JP2" H 6350 5905 50  0000 C CNN
F 1 "SolderJumper_2_Open" H 6350 5814 50  0000 C CNN
F 2 "Jumper:SolderJumper-2_P1.3mm_Bridged_RoundedPad1.0x1.5mm" H 6350 5700 50  0001 C CNN
F 3 "~" H 6350 5700 50  0001 C CNN
	1    6350 5700
	1    0    0    -1  
$EndComp
Text GLabel 6200 5700 0    50   Input ~ 0
BTN_DOWN
Text Notes 5550 5450 0    50   ~ 0
So we can force flash mode on boot
$EndSCHEMATC
